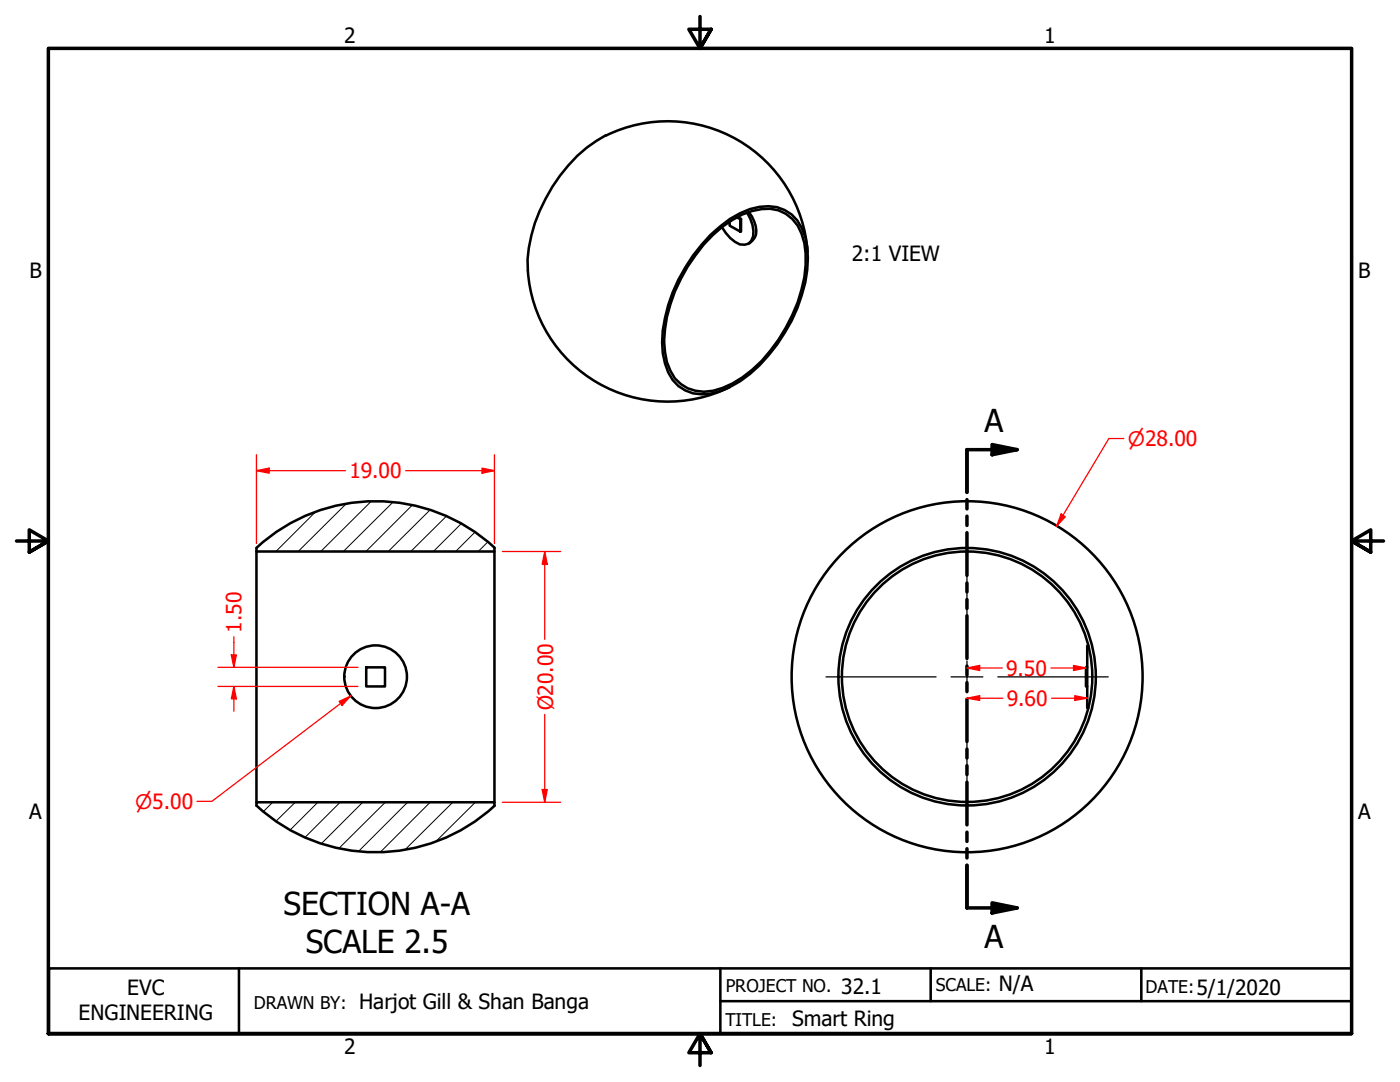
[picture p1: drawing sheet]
<svg xmlns="http://www.w3.org/2000/svg" width="279mm" height="216mm" viewBox="0 0 279 216" stroke-linecap="round" stroke-linejoin="round" font-family="sans-serif">
<!-- layer: Hatch (ANSI) -->
<g fill="none" stroke="#000" stroke-width=".2">
<path d="M51.6 109l-.4 .4M62.8 102.3l-7.7 7.7M69 100.6l-9.5 9.4M74 100.1l-10 9.9M78.4 100.3l-9.9 9.7M82.2 100.8l-9.2 9.2M85.8 101.8l-8.3 8.2M89 103.1l-7 6.9M92 104.5l-5.5 5.5M94.7 106.2l-3.8 3.8M97.3 108.2l-1.9 1.8M54.4 160.1l-1.8 1.8"/>
<path d="M58.9 160.1l-3.8 3.7M63.4 160.1l-5.5 5.5M67.9 160.1l-7 7M72.4 160.1l-8.3 8.2M76.9 160.1l-9.3 9.2M81.3 160.1l-9.7 9.8M85.9 160.1l-10 9.9M90.4 160.1l-9.5 9.4M94.9 160.1l-7.8 7.7M98.7 160.7l-.4 .4"/>
</g>
<!-- layer: Visible (ANSI) -->
<g fill="none" stroke="#000" stroke-width=".51">
<path d="M120.9 27a31.4 31.4 0 0 0-14.2 17.5 24.5 24.5 0 0 0-1.4 9.5M120.9 27.1a28 28 0 0 1 40.3 23.2M105.3 54a28 28 0 0 0 40.3 23.3M141.8 46.9a19.1 19.1 0 0 1 9.8-5.6 7.5 7.5 0 0 1 8.4 4.2 15.1 15.1 0 0 1 1.1 8.3 33.3 33.3 0 0 1-13.4 22.3 13 13 0 0 1-9.4 2.4 7.5 7.5 0 0 1-5.6-6 18.3 18.3 0 0 1 0-9.1 33.6 33.6 0 0 1 9.1-16.5zM142.3 46.9a18.5 18.5 0 0 1 9.7-5.2 7.2 7.2 0 0 1 8 4.9 17.9 17.9 0 0 1 0 11.2 32.2 32.2 0 0 1-11.9 17.5 14.4 14.4 0 0 1-7.6 2.9 7.5 7.5 0 0 1-7.4-5.9 18 18 0 0 1 0-9.1 34 34 0 0 1 9.2-16.3zM145.6 44.2v.8l2.2 1.2h.1v-2.5l-.1 .1v2.4M147.1 43.4l.7 .4M147.2 43.3l.7 .4M149.1 42.4a7.1 7.1 0 0 1 1.2 4.8 2.08 2.08 0 0 1-1.5 1.7 2.08 2.08 0 0 1-2.1-.6l-1-.8-1.6-2.2M149.4 42.3a5.1 5.1 0 0 1 1.2 5.1l-.4 .6-.8 .6M51.2 109.3v.7h47.5v-.7M51.2 110v50.1"/>
<path d="M51.2 109.3a35 35 0 0 1 47.5 0M98.7 110v50.1M73.1 133.2h3.7v3.8h-3.7zM217 133.2h-.3v3.8h.3M217.2 128.8h-.2v12.5h.2M51.2 160.8v-.7h47.5v.7M51.2 160.8a35 35 0 0 0 47.5 0"/>
<circle cx="75" cy="135" r="6.3"/>
<circle cx="193" cy="135" r="35"/>
<circle cx="193" cy="135" r="25.7"/>
<circle cx="193" cy="135" r="25"/>
</g>
<!-- layer: Section Line (ANSI) -->
<g fill="none" stroke="#000" stroke-width=".7">
<path d="M193 99.7v1.8M198 88.7l5 1-5 1zM203 89.7h-10v8.5M193 103v1.8M193 106.3v8.5M193 116.3v1.8M193 119.6v1.8M193 122.9v8.5M193 132.9v1.8M193 136.2v1.8M193 139.5v8.5M193 149.5v1.8"/>
<path d="M193 152.8v1.8M193 156.1v8.5M193 166.1v1.8M193 169.4v1.8M193 172.7v8.5h10M198 180.1l5 1.1-5 1z"/>
</g>
<g fill="#000">
<path d="M198 88.7l5 1-5 1z" fill-rule="evenodd"/>
<path d="M198 180.1l5 1.1-5 1z" fill-rule="evenodd"/>
</g>
<!-- layer: Border (ANSI) -->
<path d="M139.7 3.3v6.4l-2.2-3.9h4.4l-2.2 3.9 2.2-3.9M3.3 107.9h6.4l-3.9-2.2v4.5l3.9-2.3-3.9 2.3M276.1 107.9h-6.4l3.9-2.2v4.5l-3.9-2.3 3.9 2.3M9.7 206.2v-196.5h260v196.5h-260h260M141.9 210.1l-2.2-3.9 2.2 3.9h-4.4l2.2-3.9v6.4" fill="none" stroke="#000" stroke-width=".7"/>
<!-- layer: Title (ANSI) -->
<path d="M9.8 193.2h259.9v13h-259.9zM47.7 193.2v13M143.8 199.8h125.9M143.8 193.2v13M185.7 193.2v6.6M227.8 193.2v6.6" fill="none" stroke="#000" stroke-width=".51"/>
<!-- layer: Center Mark (ANSI) -->
<path d="M193 106.9v22M164.8 135.1h22M189.8 135.1h6.4M193 131.9v6.3M199.1 135.1h22.1M193 141.2v22.1" fill="none" stroke="#000" stroke-width=".25"/>
<!-- layer: Dimension (ANSI) -->
<path d="M193 133.3h2.5" fill="none" stroke="#f00" stroke-width=".25"/>
<path d="M193 133.3l2.5-.5v1z" fill-rule="evenodd" fill="#f00"/>
<path d="M193 133.3l2.5-.5v1zM214.2 133.3h2.5" fill="none" stroke="#f00" stroke-width=".25"/>
<path d="M214.2 132.8l2.5 .5-2.5 .5z" fill-rule="evenodd" fill="#f00"/>
<path d="M193 139.3h2.5M195.5 133.3h4.5M209.7 133.3h4.5M214.2 132.8l2.5 .5-2.5 .5z" fill="none" stroke="#f00" stroke-width=".25"/>
<path d="M193 139.3l2.5-.5v1z" fill-rule="evenodd" fill="#f00"/>
<path d="M193 139.3l2.5-.5v1zM214.5 139.3h2.5" fill="none" stroke="#f00" stroke-width=".25"/>
<path d="M214.5 138.8l2.5 .5-2.5 .5z" fill-rule="evenodd" fill="#f00"/>
<path d="M70 138.9l-2 1.4M195.5 139.3h4.7M209.9 139.3h4.6M214.5 138.8l2.5 .5-2.5 .5z" fill="none" stroke="#f00" stroke-width=".25"/>
<path d="M67.7 140l2.3-1.1-1.7 1.9z" fill-rule="evenodd" fill="#f00"/>
<path d="M46.7 130.7v2.5M67.7 140l2.3-1.1-1.7 1.9zM68 140.3l-25.7 19.6h-3" fill="none" stroke="#f00" stroke-width=".25"/>
<path d="M46.2 130.7h1l-.5 2.5z" fill-rule="evenodd" fill="#f00"/>
<path d="M46.2 130.7h1l-.5 2.5zM46.7 137v2.4" fill="none" stroke="#f00" stroke-width=".25"/>
<path d="M46.7 137l.5 2.4h-1z" fill-rule="evenodd" fill="#f00"/>
<path d="M51.2 93.9h2.5M43.5 133.2h27.9M43.5 137h27.9M46.7 137l.5 2.4h-1zM46.7 127.1v3.6M46.7 139.4v2.5" fill="none" stroke="#f00" stroke-width=".25"/>
<path d="M51.2 93.9l2.5-.5v1z" fill-rule="evenodd" fill="#f00"/>
<path d="M51.2 93.9l2.5-.5v1zM96.2 93.9h2.5" fill="none" stroke="#f00" stroke-width=".25"/>
<path d="M96.2 93.4l2.5 .5-2.5 .5z" fill-rule="evenodd" fill="#f00"/>
<path d="M51.2 90.7v17.8M53.7 93.9h15.3M81 93.9h15.2M96.2 93.4l2.5 .5-2.5 .5zM98.7 90.7v17.8M108.7 110v2.6" fill="none" stroke="#f00" stroke-width=".25"/>
<path d="M108.7 110l.5 2.6h-1z" fill-rule="evenodd" fill="#f00"/>
<path d="M108.7 110l.5 2.6h-1zM108.7 157.5v2.6" fill="none" stroke="#f00" stroke-width=".25"/>
<path d="M108.2 157.5h1l-.5 2.6z" fill-rule="evenodd" fill="#f00"/>
<path d="M100.3 110h11.6M108.7 112.6v15M212.2 102.8l-1.3 2.2M108.2 157.5h1l-.5 2.6zM108.7 142.6v14.9M100.3 160.1h11.6" fill="none" stroke="#f00" stroke-width=".25"/>
<path d="M211.8 102.6l.8 .5-1.7 1.9z" fill-rule="evenodd" fill="#f00"/>
<path d="M224.3 87.5h-3l-9.1 15.3M211.8 102.6l.8 .5-1.7 1.9z" fill="none" stroke="#f00" stroke-width=".25"/>
<g font-size="6.3">
<text x="196.5" y="86.2">A</text>
<text x="56.6" y="182.6">SECTION A-A</text>
<text x="61" y="190.1">SCALE 2.5</text>
<text x="196.5" y="189.2">A</text>
</g>
<g font-size="4.2">
<text x="68.7" y="8.6">2</text>
<text x="208.4" y="8.6">1</text>
<text x="170" y="52.1">2:1 VIEW</text>
<text x="5.9" y="55.5">B</text>
<text x="271.1" y="55.5">B</text>
<text x="5.8" y="163.4">A</text>
<text x="271" y="163.4">A</text>
<text x="199.3" y="197.7">N/A</text>
<text x="15.7" y="203.6">ENGINEERING</text>
<text x="25.4" y="198.6">EVC</text>
<text x="71.7" y="201.3">Harjot Gill &amp; Shan Banga</text>
<text x="167.9" y="198.2">32.1</text>
<text x="238.8" y="198.5">5/1/2020</text>
<text x="158.1" y="204.8">Smart Ring</text>
<text x="68.7" y="210.3">2</text>
<text x="208.4" y="210.3">1</text>
</g>
<g font-size="4.2" fill="#f00">
<text x="69.7" y="95.4">19.00</text>
<text x="48.2" y="126.2" transform="rotate(-90 48.2 126.2)">1.50</text>
<text x="200.8" y="134.8">9.50</text>
<text x="110.4" y="141.7" transform="rotate(-90 110.4 141.7)">Ø20.00</text>
<text x="200.9" y="140.8">9.60</text>
</g>
<g font-size="4" fill="#f00">
<text x="225.1" y="89">⌀28.00</text>
<text x="27" y="161.4">⌀5.00</text>
</g>
<g font-size="3.5">
<text x="144.8" y="197.9">PROJECT NO.</text>
<text x="186.8" y="197.7">SCALE:</text>
<text x="50.7" y="201.4">DRAWN BY:</text>
<text x="228.6" y="198.2">DATE:</text>
<text x="144.8" y="204.8">TITLE:</text>
</g>
</svg>
